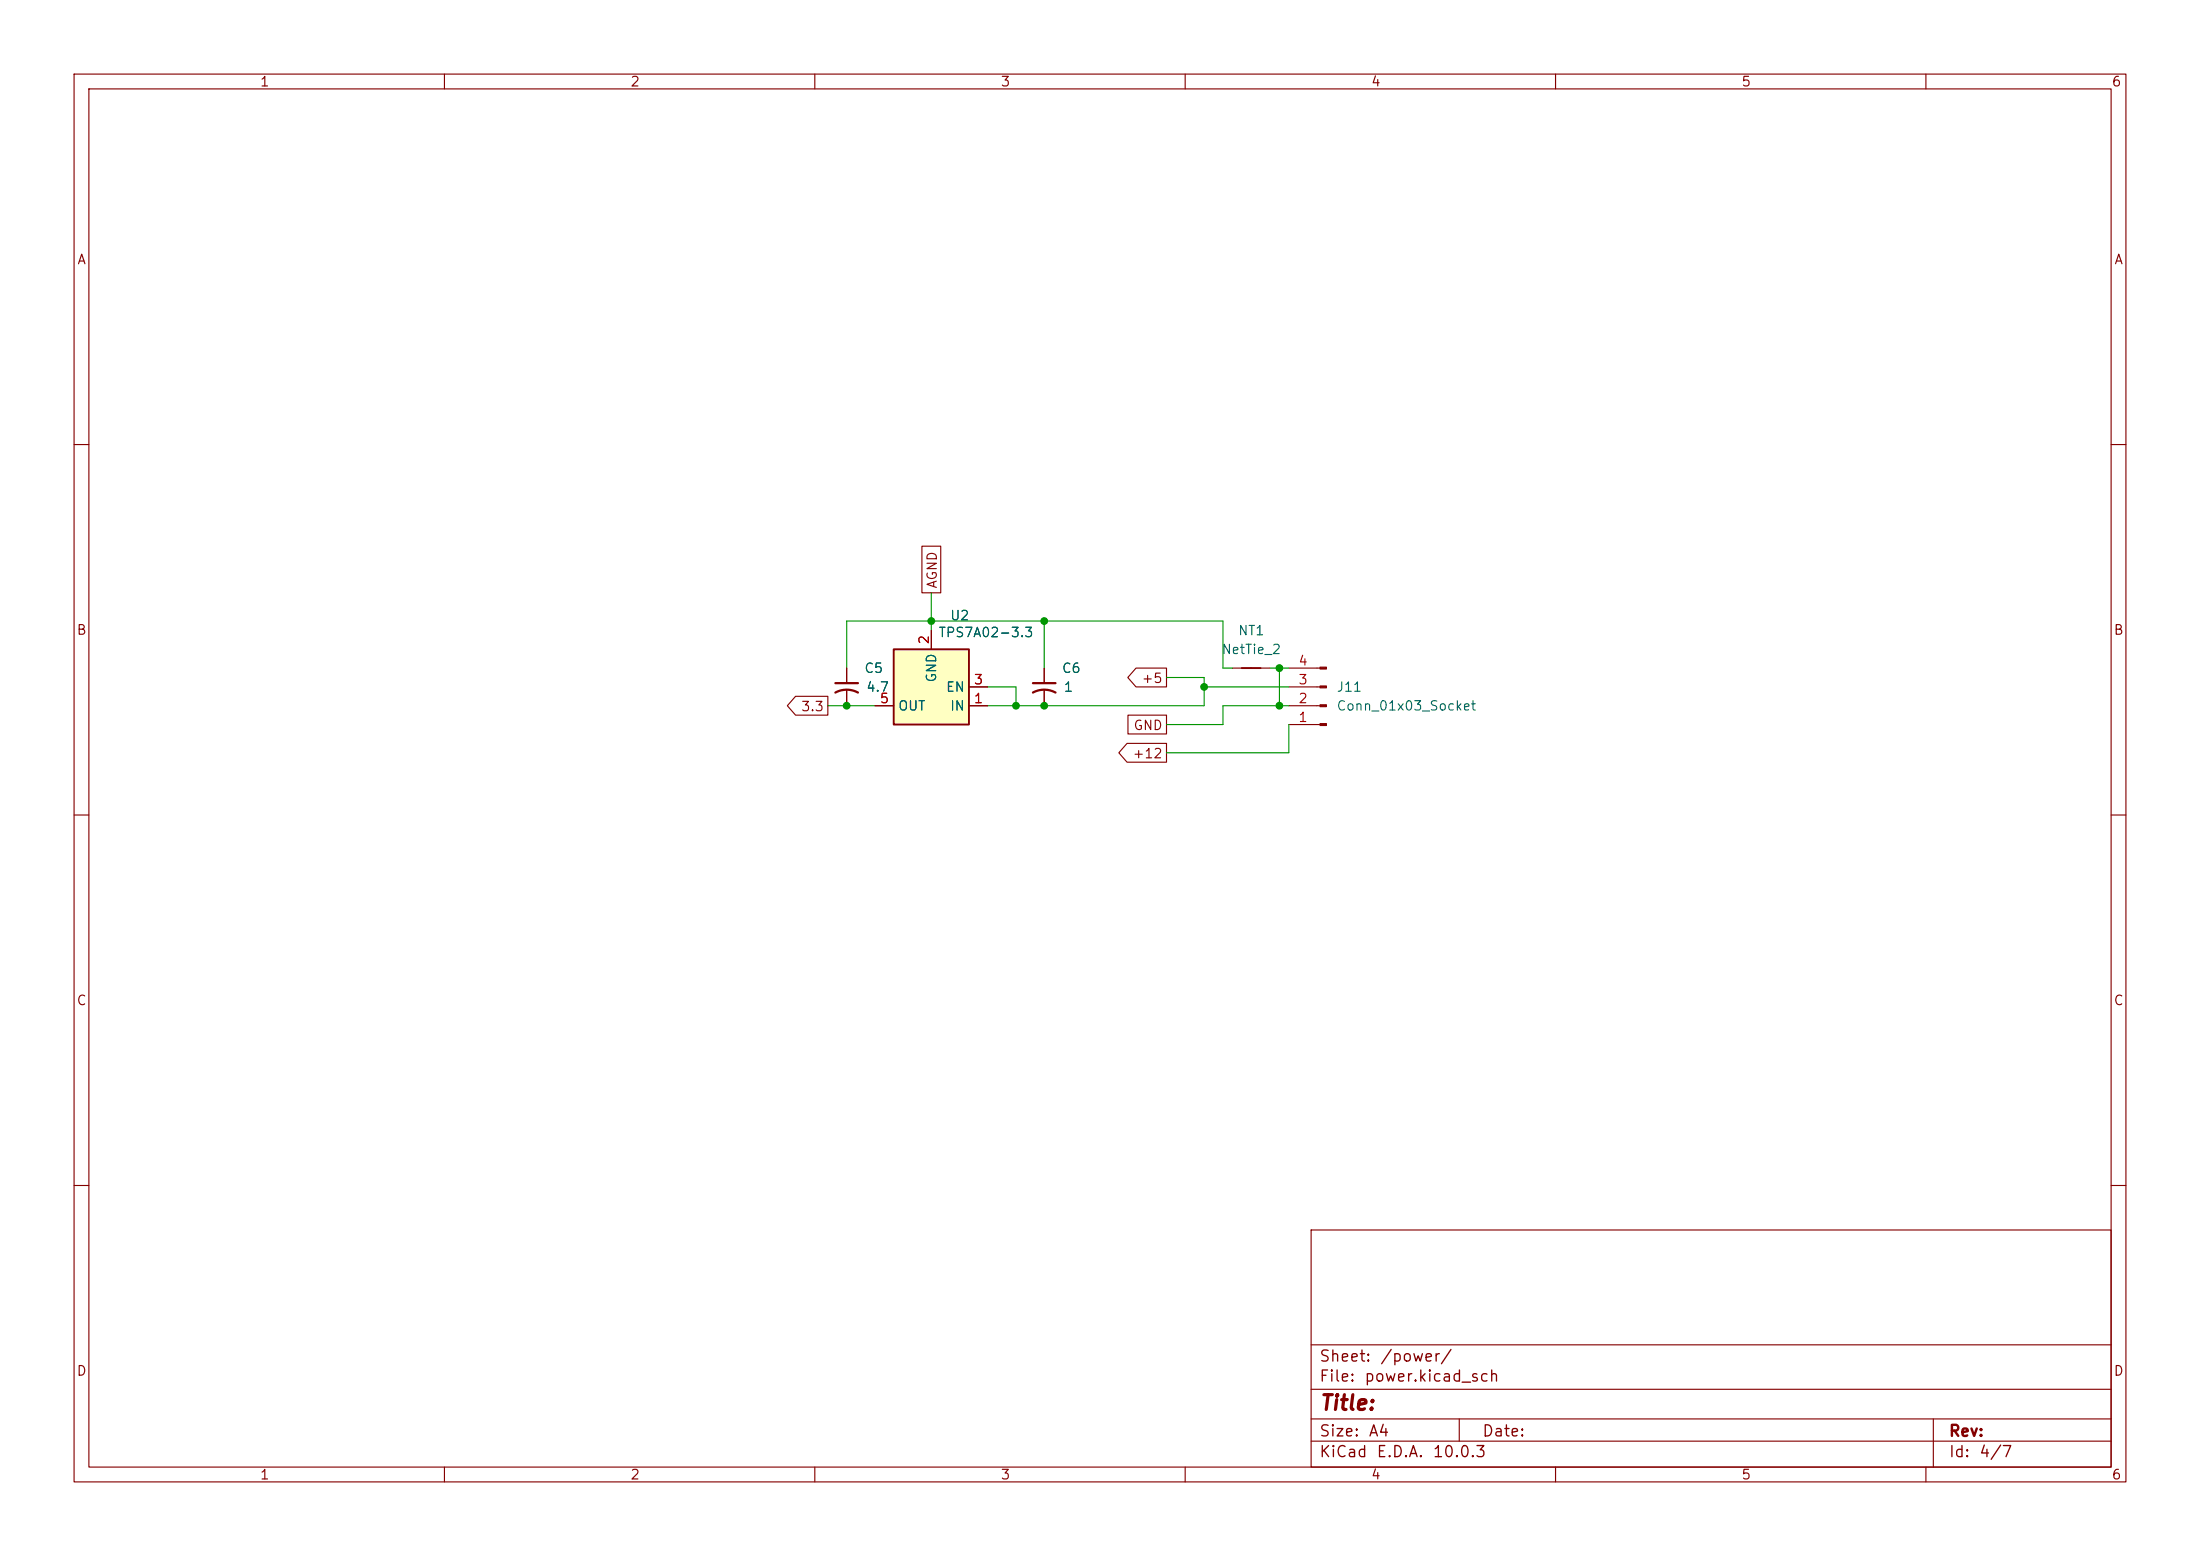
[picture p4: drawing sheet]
(kicad_sch
 (version 20260306)
 (generator "eeschema")
 (generator_version "10.0")
 (paper "A4")
 (lib_symbols
  (symbol "Connector:Conn_01x04_Pin"
   (pin_names
    (offset 1.016) (hide yes)) (exclude_from_sim no) (in_bom yes) (on_board yes)
   (in_pos_files yes)
   (duplicate_pin_numbers_are_jumpers no)
   (property "Reference" "J11" (at -1.27 -2.5401 0) (show_name no) (do_not_autoplace no) (effects (font (size 1.27 1.27)) (justify right)))
   (property "Value" "Conn_01x03_Socket" (at -1.27 -0.0001 0) (show_name no) (do_not_autoplace no) (effects (font (size 1.27 1.27)) (justify right)))
   (property "Footprint" "Custom:sata" (at 0 0 0) (show_name no) (do_not_autoplace no) (hide yes) (effects (font (size 1.27 1.27))))
   (property "Datasheet" "" (at 0 0 0) (show_name no) (do_not_autoplace no) (hide yes) (effects (font (size 1.27 1.27))))
   (property "Description" "Generic connector, single row, 01x04, script generated" (at 0 0 0) (show_name no) (do_not_autoplace no) (hide yes) (effects (font (size 1.27 1.27))))
   (property "ki_locked" "" (at 0 0 0) (show_name no) (do_not_autoplace no) (effects (font (size 1.27 1.27))))
   (symbol "Conn_01x04_Pin_1_1"
    (rectangle (start 0.8636 2.667) (end 0 2.413) (stroke (width 0.1524) (type default)) (fill (type outline)))
    (rectangle (start 0.8636 0.127) (end 0 -0.127) (stroke (width 0.1524) (type default)) (fill (type outline)))
    (rectangle (start 0.8636 -2.413) (end 0 -2.667) (stroke (width 0.1524) (type default)) (fill (type outline)))
    (rectangle (start 0.8636 -4.953) (end 0 -5.207) (stroke (width 0.1524) (type default)) (fill (type outline)))
    (polyline (pts (xy 1.27 2.54) (xy 0.8636 2.54)) (stroke (width 0.1524) (type default)) (fill (type none)))
    (polyline (pts (xy 1.27 0) (xy 0.8636 0)) (stroke (width 0.1524) (type default)) (fill (type none)))
    (polyline (pts (xy 1.27 -2.54) (xy 0.8636 -2.54)) (stroke (width 0.1524) (type default)) (fill (type none)))
    (polyline (pts (xy 1.27 -5.08) (xy 0.8636 -5.08)) (stroke (width 0.1524) (type default)) (fill (type none)))
    (pin passive line (at 5.08 2.54 180) (length 3.81) (name "+12" (effects (font (size 1.27 1.27)))) (number "1" (effects (font (size 1.27 1.27)))))
    (pin passive line (at 5.08 0 180) (length 3.81) (name "GND" (effects (font (size 1.27 1.27)))) (number "2" (effects (font (size 1.27 1.27)))))
    (pin passive line (at 5.08 -2.54 180) (length 3.81) (name "+5" (effects (font (size 1.27 1.27)))) (number "3" (effects (font (size 1.27 1.27)))))
    (pin passive line (at 5.08 -5.08 180) (length 3.81) (name "AGND" (effects (font (size 1.27 1.27)))) (number "4" (effects (font (size 1.27 1.27))))))
   (embedded_fonts no))
  (symbol "Device:C_Small_US"
   (pin_numbers (hide yes))
   (pin_names
    (offset 0.254) (hide yes)) (exclude_from_sim no) (in_bom yes) (on_board yes)
   (in_pos_files yes)
   (duplicate_pin_numbers_are_jumpers no)
   (property "Reference" "C" (at 0.254 1.778 0) (show_name no) (do_not_autoplace no) (effects (font (size 1.27 1.27)) (justify left)))
   (property "Value" "C_Small_US" (at 0.254 -2.032 0) (show_name no) (do_not_autoplace no) (effects (font (size 1.27 1.27)) (justify left)))
   (property "Footprint" "" (at 0 0 0) (show_name no) (do_not_autoplace no) (hide yes) (effects (font (size 1.27 1.27))))
   (property "Datasheet" "" (at 0 0 0) (show_name no) (do_not_autoplace no) (hide yes) (effects (font (size 1.27 1.27))))
   (property "Description" "capacitor, small US symbol" (at 0 0 0) (show_name no) (do_not_autoplace no) (hide yes) (effects (font (size 1.27 1.27))))
   (symbol "C_Small_US_0_1"
    (polyline (pts (xy -1.524 0.508) (xy 1.524 0.508)) (stroke (width 0.3048) (type default)) (fill (type none)))
    (arc (start -1.524 -0.762) (mid 0 -0.3734) (end 1.524 -0.762) (stroke (width 0.3048) (type default)) (fill (type none))))
   (symbol "C_Small_US_1_1"
    (pin passive line (at 0 2.54 270) (length 2.032) (name "" (effects (font (size 1.27 1.27)))) (number "1" (effects (font (size 1.27 1.27)))))
    (pin passive line (at 0 -2.54 90) (length 2.032) (name "" (effects (font (size 1.27 1.27)))) (number "2" (effects (font (size 1.27 1.27))))))
   (embedded_fonts no))
  (symbol "Device:NetTie_2"
   (pin_numbers (hide yes))
   (pin_names
    (offset 0) (hide yes)) (exclude_from_sim no) (in_bom no) (on_board yes)
   (in_pos_files yes)
   (duplicate_pin_numbers_are_jumpers no)
   (property "Reference" "NT" (at 0 1.27 0) (show_name no) (do_not_autoplace no) (effects (font (size 1.27 1.27))))
   (property "Value" "NetTie_2" (at 0 -1.27 0) (show_name no) (do_not_autoplace no) (effects (font (size 1.27 1.27))))
   (property "Footprint" "" (at 0 0 0) (show_name no) (do_not_autoplace no) (hide yes) (effects (font (size 1.27 1.27))))
   (property "Datasheet" "" (at 0 0 0) (show_name no) (do_not_autoplace no) (hide yes) (effects (font (size 1.27 1.27))))
   (property "Description" "Net tie, 2 pins" (at 0 0 0) (show_name no) (do_not_autoplace no) (hide yes) (effects (font (size 1.27 1.27))))
   (symbol "NetTie_2_0_1"
    (polyline (pts (xy -1.27 0) (xy 1.27 0)) (stroke (width 0.254) (type default)) (fill (type none))))
   (symbol "NetTie_2_1_1"
    (pin passive line (at -2.54 0 0) (length 2.54) (name "1" (effects (font (size 1.27 1.27)))) (number "1" (effects (font (size 1.27 1.27)))))
    (pin passive line (at 2.54 0 180) (length 2.54) (name "2" (effects (font (size 1.27 1.27)))) (number "2" (effects (font (size 1.27 1.27))))))
   (embedded_fonts no))
  (symbol "Regulator_Linear:TPS7A0508PDBV" (exclude_from_sim no) (in_bom yes) (on_board yes)
   (in_pos_files yes)
   (duplicate_pin_numbers_are_jumpers no)
   (property "Reference" "U" (at -3.81 6.35 0) (show_name no) (do_not_autoplace no) (effects (font (size 1.27 1.27))))
   (property "Value" "TPS7A0508PDBV" (at 6.35 6.35 0) (show_name no) (do_not_autoplace no) (effects (font (size 1.27 1.27))))
   (property "Footprint" "Package_TO_SOT_SMD:SOT-23-5" (at 0 8.89 0) (show_name no) (do_not_autoplace no) (hide yes) (effects (font (size 1.27 1.27))))
   (property "Datasheet" "https://www.ti.com/lit/ds/symlink/tps7a05.pdf" (at 0 12.7 0) (show_name no) (do_not_autoplace no) (hide yes) (effects (font (size 1.27 1.27))))
   (property "Description" "200-mA Ultra-Low-Iq LDO, 0.8V, SOT-23-5" (at 0 0 0) (show_name no) (do_not_autoplace no) (hide yes) (effects (font (size 1.27 1.27))))
   (symbol "TPS7A0508PDBV_0_1"
    (rectangle (start -5.08 -5.08) (end 5.08 5.08) (stroke (width 0.254) (type default)) (fill (type background)))
    (pin power_in line (at -7.62 2.54 0) (length 2.54) (name "IN" (effects (font (size 1.27 1.27)))) (number "1" (effects (font (size 1.27 1.27)))))
    (pin power_in line (at 0 -7.62 90) (length 2.54) (name "GND" (effects (font (size 1.27 1.27)))) (number "2" (effects (font (size 1.27 1.27)))))
    (pin input line (at -7.62 0 0) (length 2.54) (name "EN" (effects (font (size 1.27 1.27)))) (number "3" (effects (font (size 1.27 1.27)))))
    (pin no_connect line (at 5.08 0 180) (length 2.54) (hide yes) (name "NC" (effects (font (size 1.27 1.27)))) (number "4" (effects (font (size 1.27 1.27)))))
    (pin power_out line (at 7.62 2.54 180) (length 2.54) (name "OUT" (effects (font (size 1.27 1.27)))) (number "5" (effects (font (size 1.27 1.27))))))
   (embedded_fonts no)))
 (junction
  (at 125.73 83.82)
  (diameter 0)
  (color 0 0 0 0))
 (junction
  (at 140.97 83.82)
  (diameter 0)
  (color 0 0 0 0))
 (junction
  (at 162.56 92.71)
  (diameter 0)
  (color 0 0 0 0))
 (junction
  (at 172.72 90.17)
  (diameter 0)
  (color 0 0 0 0))
 (junction
  (at 140.97 95.25)
  (diameter 0)
  (color 0 0 0 0))
 (junction
  (at 137.16 95.25)
  (diameter 0)
  (color 0 0 0 0))
 (junction
  (at 114.3 95.25)
  (diameter 0)
  (color 0 0 0 0))
 (junction
  (at 172.72 95.25)
  (diameter 0)
  (color 0 0 0 0))
 (wire
  (pts (xy 165.1 90.17) (xy 166.37 90.17))
  (stroke (width 0) (type default)))
 (wire
  (pts (xy 162.56 91.44) (xy 157.48 91.44))
  (stroke (width 0) (type default)))
 (wire
  (pts (xy 125.73 83.82) (xy 114.3 83.82))
  (stroke (width 0) (type default)))
 (wire
  (pts (xy 162.56 92.71) (xy 173.99 92.71))
  (stroke (width 0) (type default)))
 (wire
  (pts (xy 140.97 83.82) (xy 165.1 83.82))
  (stroke (width 0) (type default)))
 (wire
  (pts (xy 172.72 90.17) (xy 172.72 95.25))
  (stroke (width 0) (type default)))
 (wire
  (pts (xy 165.1 95.25) (xy 165.1 97.79))
  (stroke (width 0) (type default)))
 (wire
  (pts (xy 125.73 83.82) (xy 125.73 85.09))
  (stroke (width 0) (type default)))
 (wire
  (pts (xy 133.35 92.71) (xy 137.16 92.71))
  (stroke (width 0) (type default)))
 (wire
  (pts (xy 165.1 83.82) (xy 165.1 90.17))
  (stroke (width 0) (type default)))
 (wire
  (pts (xy 157.48 101.6) (xy 173.99 101.6))
  (stroke (width 0) (type default)))
 (wire
  (pts (xy 137.16 95.25) (xy 140.97 95.25))
  (stroke (width 0) (type default)))
 (wire
  (pts (xy 140.97 90.17) (xy 140.97 83.82))
  (stroke (width 0) (type default)))
 (wire
  (pts (xy 173.99 97.79) (xy 173.99 101.6))
  (stroke (width 0) (type default)))
 (wire
  (pts (xy 162.56 92.71) (xy 162.56 91.44))
  (stroke (width 0) (type default)))
 (wire
  (pts (xy 140.97 83.82) (xy 125.73 83.82))
  (stroke (width 0) (type default)))
 (wire
  (pts (xy 114.3 95.25) (xy 118.11 95.25))
  (stroke (width 0) (type default)))
 (wire
  (pts (xy 162.56 95.25) (xy 140.97 95.25))
  (stroke (width 0) (type default)))
 (wire
  (pts (xy 171.45 90.17) (xy 172.72 90.17))
  (stroke (width 0) (type default)))
 (wire
  (pts (xy 114.3 83.82) (xy 114.3 90.17))
  (stroke (width 0) (type default)))
 (wire
  (pts (xy 157.48 97.79) (xy 165.1 97.79))
  (stroke (width 0) (type default)))
 (wire
  (pts (xy 137.16 92.71) (xy 137.16 95.25))
  (stroke (width 0) (type default)))
 (wire
  (pts (xy 125.73 80.01) (xy 125.73 83.82))
  (stroke (width 0) (type default)))
 (wire
  (pts (xy 172.72 90.17) (xy 173.99 90.17))
  (stroke (width 0) (type default)))
 (wire
  (pts (xy 165.1 95.25) (xy 172.72 95.25))
  (stroke (width 0) (type default)))
 (wire
  (pts (xy 162.56 95.25) (xy 162.56 92.71))
  (stroke (width 0) (type default)))
 (wire
  (pts (xy 133.35 95.25) (xy 137.16 95.25))
  (stroke (width 0) (type default)))
 (wire
  (pts (xy 172.72 95.25) (xy 173.99 95.25))
  (stroke (width 0) (type default)))
 (wire
  (pts (xy 111.76 95.25) (xy 114.3 95.25))
  (stroke (width 0) (type default)))
 (global_label "+5"
  (shape output)
  (at 157.48 91.44 180)
  (fields_autoplaced yes)
  (effects (font (size 1.27 1.27)) (justify right))
  (property "Intersheetrefs" "${INTERSHEET_REFS}" (at 151.7129 91.44 0) (hide yes) (show_name no) (do_not_autoplace no) (effects (font (size 1.27 1.27)) (justify right))))
 (global_label "3.3"
  (shape output)
  (at 111.76 95.25 180)
  (fields_autoplaced yes)
  (effects (font (size 1.27 1.27)) (justify right))
  (property "Intersheetrefs" "${INTERSHEET_REFS}" (at 105.751 95.25 0) (hide yes) (show_name no) (do_not_autoplace no) (effects (font (size 1.27 1.27)) (justify right))))
 (global_label "GND"
  (shape passive)
  (at 157.48 97.79 180)
  (fields_autoplaced yes)
  (effects (font (size 1.27 1.27)) (justify right))
  (property "Intersheetrefs" "${INTERSHEET_REFS}" (at 151.7356 97.79 0) (hide yes) (show_name no) (do_not_autoplace no) (effects (font (size 1.27 1.27)) (justify right))))
 (global_label "AGND"
  (shape passive)
  (at 125.73 80.01 90)
  (fields_autoplaced yes)
  (effects (font (size 1.27 1.27)) (justify left))
  (property "Intersheetrefs" "${INTERSHEET_REFS}" (at 125.73 73.177 90) (hide yes) (show_name no) (do_not_autoplace no) (effects (font (size 1.27 1.27)) (justify left))))
 (global_label "+12"
  (shape output)
  (at 157.48 101.6 180)
  (fields_autoplaced yes)
  (effects (font (size 1.27 1.27)) (justify right))
  (property "Intersheetrefs" "${INTERSHEET_REFS}" (at 150.5034 101.6 0) (hide yes) (show_name no) (do_not_autoplace no) (effects (font (size 1.27 1.27)) (justify right))))
 (symbol
  (lib_id "Connector:Conn_01x04_Pin")
  (at 179.07 95.25 180)
  (unit 1)
  (body_style 1)
  (exclude_from_sim no)
  (in_bom yes)
  (on_board yes)
  (in_pos_files yes)
  (dnp no)
  (fields_autoplaced yes)
  (property "Reference" "J11" (at 180.34 92.7099 0) (show_name no) (do_not_autoplace no) (effects (font (size 1.27 1.27)) (justify right)))
  (property "Value" "Conn_01x03_Socket" (at 180.34 95.2499 0) (show_name no) (do_not_autoplace no) (effects (font (size 1.27 1.27)) (justify right)))
  (property "Footprint" "Custom:sata" (at 179.07 95.25 0) (hide yes) (show_name no) (do_not_autoplace no) (effects (font (size 1.27 1.27))))
  (property "Datasheet" "" (at 179.07 95.25 0) (hide yes) (show_name no) (do_not_autoplace no) (effects (font (size 1.27 1.27))))
  (property "Description" "Generic connector, single row, 01x04, script generated" (at 179.07 95.25 0) (hide yes) (show_name no) (do_not_autoplace no) (effects (font (size 1.27 1.27))))
  (pin "2")
  (pin "3")
  (pin "1")
  (pin "4"))
 (symbol
  (lib_id "Regulator_Linear:TPS7A0508PDBV")
  (at 125.73 92.71 180)
  (unit 1)
  (body_style 1)
  (exclude_from_sim no)
  (in_bom yes)
  (on_board yes)
  (in_pos_files yes)
  (dnp no)
  (property "Reference" "U2" (at 129.54 83.058 0) (show_name no) (do_not_autoplace no) (effects (font (size 1.27 1.27))))
  (property "Value" "TPS7A02-3.3" (at 133.096 85.344 0) (show_name no) (do_not_autoplace no) (effects (font (size 1.27 1.27))))
  (property "Footprint" "Package_TO_SOT_SMD:SOT-23-5" (at 125.73 101.6 0) (hide yes) (show_name no) (do_not_autoplace no) (effects (font (size 1.27 1.27))))
  (property "Datasheet" "https://www.ti.com/lit/ds/symlink/tps7a05.pdf" (at 125.73 105.41 0) (hide yes) (show_name no) (do_not_autoplace no) (effects (font (size 1.27 1.27))))
  (property "Description" "200-mA Ultra-Low-Iq LDO, 0.8V, SOT-23-5" (at 125.73 92.71 0) (hide yes) (show_name no) (do_not_autoplace no) (effects (font (size 1.27 1.27))))
  (pin "5")
  (pin "1")
  (pin "3")
  (pin "2")
  (pin "4"))
 (symbol
  (lib_id "Device:C_Small_US")
  (at 140.97 92.71 0)
  (unit 1)
  (body_style 1)
  (exclude_from_sim no)
  (in_bom yes)
  (on_board yes)
  (in_pos_files yes)
  (dnp no)
  (property "Reference" "C6" (at 143.256 90.17 0) (show_name no) (do_not_autoplace no) (effects (font (size 1.27 1.27)) (justify left)))
  (property "Value" "1" (at 143.51 92.71 0) (show_name no) (do_not_autoplace no) (effects (font (size 1.27 1.27)) (justify left)))
  (property "Footprint" "Capacitor_SMD:C_0805_2012Metric_Pad1.18x1.45mm_HandSolder" (at 140.97 92.71 0) (hide yes) (show_name no) (do_not_autoplace no) (effects (font (size 1.27 1.27))))
  (property "Datasheet" "" (at 140.97 92.71 0) (hide yes) (show_name no) (do_not_autoplace no) (effects (font (size 1.27 1.27))))
  (property "Description" "capacitor, small US symbol" (at 140.97 92.71 0) (hide yes) (show_name no) (do_not_autoplace no) (effects (font (size 1.27 1.27))))
  (property "model" "" (at 140.97 92.71 0) (hide yes) (show_name no) (do_not_autoplace no) (effects (font (size 1.27 1.27))))
  (property "Sim.Type" "" (at 140.97 92.71 0) (hide yes) (show_name no) (do_not_autoplace no) (effects (font (size 1.27 1.27))))
  (pin "1")
  (pin "2"))
 (symbol
  (lib_id "Device:C_Small_US")
  (at 114.3 92.71 0)
  (unit 1)
  (body_style 1)
  (exclude_from_sim no)
  (in_bom yes)
  (on_board yes)
  (in_pos_files yes)
  (dnp no)
  (property "Reference" "C5" (at 116.586 90.17 0) (show_name no) (do_not_autoplace no) (effects (font (size 1.27 1.27)) (justify left)))
  (property "Value" "4.7" (at 116.84 92.71 0) (show_name no) (do_not_autoplace no) (effects (font (size 1.27 1.27)) (justify left)))
  (property "Footprint" "Capacitor_SMD:C_0805_2012Metric_Pad1.18x1.45mm_HandSolder" (at 114.3 92.71 0) (hide yes) (show_name no) (do_not_autoplace no) (effects (font (size 1.27 1.27))))
  (property "Datasheet" "" (at 114.3 92.71 0) (hide yes) (show_name no) (do_not_autoplace no) (effects (font (size 1.27 1.27))))
  (property "Description" "capacitor, small US symbol" (at 114.3 92.71 0) (hide yes) (show_name no) (do_not_autoplace no) (effects (font (size 1.27 1.27))))
  (property "model" "" (at 114.3 92.71 0) (hide yes) (show_name no) (do_not_autoplace no) (effects (font (size 1.27 1.27))))
  (property "Sim.Type" "" (at 114.3 92.71 0) (hide yes) (show_name no) (do_not_autoplace no) (effects (font (size 1.27 1.27))))
  (pin "1")
  (pin "2"))
 (symbol
  (lib_id "Device:NetTie_2")
  (at 168.91 90.17 0)
  (unit 1)
  (body_style 1)
  (exclude_from_sim no)
  (in_bom no)
  (on_board yes)
  (in_pos_files yes)
  (dnp no)
  (fields_autoplaced yes)
  (property "Reference" "NT1" (at 168.91 85.09 0) (show_name no) (do_not_autoplace no) (effects (font (size 1.27 1.27))))
  (property "Value" "NetTie_2" (at 168.91 87.63 0) (show_name no) (do_not_autoplace no) (effects (font (size 1.27 1.27))))
  (property "Footprint" "NetTie:NetTie-2_SMD_Pad0.5mm" (at 168.91 90.17 0) (hide yes) (show_name no) (do_not_autoplace no) (effects (font (size 1.27 1.27))))
  (property "Datasheet" "" (at 168.91 90.17 0) (hide yes) (show_name no) (do_not_autoplace no) (effects (font (size 1.27 1.27))))
  (property "Description" "Net tie, 2 pins" (at 168.91 90.17 0) (hide yes) (show_name no) (do_not_autoplace no) (effects (font (size 1.27 1.27))))
  (pin "2")
  (pin "1")))
